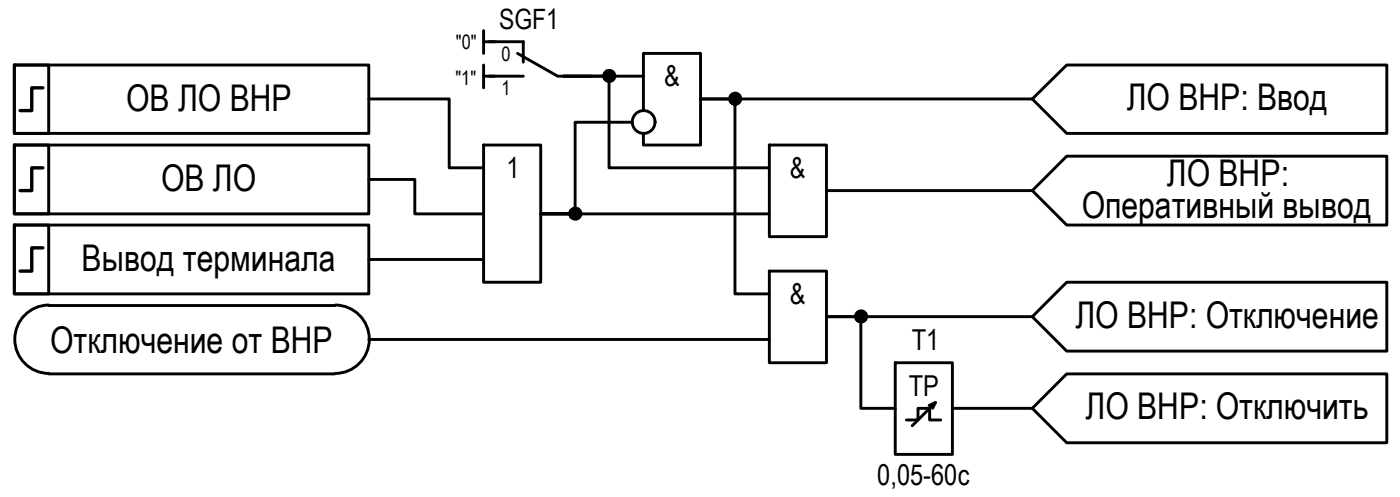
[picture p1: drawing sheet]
<svg xmlns="http://www.w3.org/2000/svg" width="122mm" height="43mm" viewBox="0 0 122 43" stroke-linecap="round" stroke-linejoin="round" font-family="sans-serif">
<!-- layer: 0 -->
<g fill="none" stroke="#000" stroke-width=".25">
<path d="M1.3 5.7h30.9v5.9h-30.9zM1.3 5.7h3v5.9h-3zM1.3 12.7h3v6h-3zM1.3 12.7h30.9v6h-30.9zM1.3 19.6h3v6.1h-3zM1.3 19.6h30.9v6.1h-30.9zM32.2 15.7h4.1v3h6M32.2 8.6h7.1v6.1h3M42.3 12.7h5v11.9h-5zM42.3 2.7v2M42.3 5.7v2M42.3 3.6h.9"/>
<path d="M42.3 6.7h.9M55.3 10.7h-5v8h-3h19.9M56.2 6.7h-6.9h3.9v8h14M56.2 9.7v-5h5v8h-5v-1.1M67.2 12.7h5v8h-5zM72.2 16.6h18M90.2 8.6l3-2.9h28v5.9h-28zM90.2 16.6l3-3h28v6h-28zM90.2 8.6h-29h3v17.1h3M4.3 26.7h25M4.3 32.6h25M4.3 26.6a2.98 2.98 0 0 0-3 3 2.98 2.98 0 0 0 3 3"/>
<path d="M29.3 26.6a2.98 2.98 0 0 1 3 3 2.98 2.98 0 0 1-3 3M32.2 29.6h35M32.2 22.7h10.1M67.2 23.7h5v8h-5zM78.3 31.7h5v8h-5zM79.2 36.7h1v-1.1h1.1v1.1h.9M81.2 35.4l.6-.3-.3 .5M81.8 35.1l-2.1 2.1M83.3 35.6h6.9M90.2 27.6l3-3h28v6.1h-28zM90.2 35.6l3-3h28v6.1h-28zM90.2 27.6h-18h3v8h3.1"/>
<circle cx="50.3" cy="18.7" r=".49"/>
<circle cx="53.3" cy="6.6" r=".49"/>
<circle cx="56.3" cy="10.7" r=".99"/>
<circle cx="64.3" cy="8.6" r=".49"/>
<circle cx="75.3" cy="27.6" r=".49"/>
</g>
<g fill="#000" stroke="#000" stroke-width=".09">
<path d="M50.1 19.1h.3zM50.2 18.2h.1zM53.2 7.2h.2zM53.2 6.1h.1zM64.2 9.1h.2zM64.2 8.2h.1zM75.1 28.2h.3zM75.2 27.1h.1z"/>
<path d="M50.1 19.1h.2zM50.2 19.1h.1z"/>
<path d="M50.2 18.2h.2zM50.1 18.2h.3z"/>
<path d="M50.1 18.2h.3zM50.1 18.2h.3z"/>
<path d="M50.1 18.2h.3zM50.1 18.2h.3z"/>
<path d="M50.1 19.1h.3zM50.1 19.1h.3z"/>
<path d="M50.1 18.2h.4zM50 18.2h.5z"/>
<path d="M50.1 19.1h.3zM50.1 19.1h.3z"/>
<path d="M50 18.2h.5zM50 18.2h.5z"/>
<path d="M50 19.1h.5zM50 19.1h.4z"/>
<path d="M50 18.2l.6 .1zM50 18.2l.6 .1z"/>
<path d="M50 19.1h.5zM50 19.1h.5z"/>
<path d="M49.9 18.3h.7zM49.9 18.3h.7z"/>
<path d="M49.9 19.1h.7zM49.9 19.1h.6z"/>
<path d="M49.9 18.3h.8zM49.9 18.3h.8z"/>
<path d="M49.9 19h.7zM49.9 19l.7 .1z"/>
<path d="M49.8 18.3l.9 .1zM49.8 18.3l.9 .1z"/>
<path d="M49.8 18.4h.9zM49.8 18.4h.9z"/>
<path d="M49.8 18.9l.9 .1zM49.8 18.9l.9 .1z"/>
<path d="M49.8 19h.9zM49.8 19h.8z"/>
<path d="M49.8 18.4l.9 .1zM49.8 18.4l.9 .1z"/>
<path d="M49.8 18.5h.9zM49.8 18.5h.9z"/>
<path d="M49.8 18.8l.9 .1zM49.8 18.8l.9 .1z"/>
<path d="M49.8 18.9h.9zM49.8 18.9h.9z"/>
<path d="M49.8 18.5h.9zM49.8 18.5h.9z"/>
<path d="M49.8 18.5l.9 .1zM49.8 18.5l.9 .1z"/>
<path d="M49.8 18.6l.9 .1v-.1zM49.8 18.6l.9 .1h-.9z"/>
<path d="M49.8 18.7h.9zM49.8 18.7h.9z"/>
<path d="M49.8 18.7l.9 .1zM49.8 18.7l.9 .1z"/>
<path d="M49.8 18.8h.9zM49.8 18.8h.9z"/>
<path d="M49.8 18.8h.9zM49.8 18.8h.9z"/>
<path d="M53.2 7.2h.1zM53.2 7.2h.1z"/>
<path d="M53.2 6.1l.2 .1zM53.2 6.2h.2z"/>
<path d="M53.2 6.2h.2zM53.1 6.2h.3z"/>
<path d="M53.1 6.2h.3zM53.1 6.2h.3z"/>
<path d="M53.1 7.1h.3zM53.1 7.1l.3 .1z"/>
<path d="M53.1 6.2h.4zM53 6.2h.5z"/>
<path d="M53.1 7.1h.3zM53.1 7.1h.3z"/>
<path d="M53 6.2l.5 .1zM53 6.2l.5 .1z"/>
<path d="M53 7.1h.5zM53 7.1h.5z"/>
<path d="M53 7.1h.5zM53 7.1h.4z"/>
<path d="M53 6.3h.6zM52.9 6.3h.7z"/>
<path d="M52.9 6.3h.7zM52.9 6.3h.7z"/>
<path d="M52.9 7h.7zM52.9 7l.6 .1z"/>
<path d="M52.9 6.3l.8 .1zM52.9 6.3l.8 .1z"/>
<path d="M52.9 7h.7zM52.9 7h.7z"/>
<path d="M52.9 6.4h.8zM52.9 6.4h.8z"/>
<path d="M52.9 6.4h.8zM52.8 6.4h.9z"/>
<path d="M52.9 6.9h.8zM52.9 6.9l.7 .1z"/>
<path d="M52.8 6.4l.9 .1zM52.8 6.4l.9 .1z"/>
<path d="M52.8 6.5h.9zM52.8 6.5h.9z"/>
<path d="M52.8 6.9h.9zM52.8 6.9h.9z"/>
<path d="M52.8 6.9h.9zM52.8 6.9h.9zM52.9 6.9h.8zM52.9 6.9h.8z"/>
<path d="M52.8 6.5l.9 .1zM52.8 6.5l.9 .1z"/>
<path d="M52.8 6.6h.9zM52.8 6.6h.9z"/>
<path d="M52.8 6.6l.9 .1zM52.8 6.6l.9 .1z"/>
<path d="M52.8 6.7h.9zM52.8 6.7h.9z"/>
<path d="M52.8 6.7h.9zM52.8 6.7h.9z"/>
<path d="M52.8 6.7l.9 .1zM52.8 6.7l.9 .1z"/>
<path d="M52.8 6.8l.9 .1v-.1zM52.8 6.8l.9 .1h-.9z"/>
<path d="M64.2 8.2h.2zM64.2 8.2h.2z"/>
<path d="M64.2 9.1h.1zM64.2 9.1h.1z"/>
<path d="M64.2 8.2h.2zM64.1 8.2h.3z"/>
<path d="M64.1 8.2h.4zM64.1 8.2h.4z"/>
<path d="M64.1 9.1h.3zM64.1 9.1h.3z"/>
<path d="M64 8.2h.5zM64 8.2h.5z"/>
<path d="M64 9.1h.5zM64 9.1h.4z"/>
<path d="M64 8.2l.5 .1zM64 8.2l.5 .1z"/>
<path d="M64 9.1h.5zM64 9.1h.5z"/>
<path d="M63.9 8.3h.7zM63.9 8.3h.7z"/>
<path d="M63.9 9.1h.6zM63.9 9.1h.6z"/>
<path d="M63.9 8.3h.7zM63.9 8.3h.7z"/>
<path d="M63.9 9h.7zM63.9 9h.7z"/>
<path d="M63.9 9h.7zM63.9 9l.6 .1z"/>
<path d="M63.9 8.3h.7zM63.9 8.3h.7z"/>
<path d="M63.9 8.3l.8 .1zM63.9 8.3l.8 .1z"/>
<path d="M63.9 9h.7zM63.9 9h.7z"/>
<path d="M63.8 8.4h.9zM63.8 8.4h.9z"/>
<path d="M63.8 8.9h.9zM63.8 8.9l.8 .1z"/>
<path d="M63.8 8.4l.9 .1zM63.8 8.4l.9 .1z"/>
<path d="M63.8 8.5h.9zM63.8 8.5h.9z"/>
<path d="M63.8 8.5l1 .1zM63.8 8.5l1 .1z"/>
<path d="M63.8 8.8l.9 .1zM63.8 8.8l.9 .1z"/>
<path d="M63.8 8.9h.9zM63.8 8.9h.9z"/>
<path d="M63.8 8.9h.9zM63.8 8.9h.9z"/>
<path d="M63.8 8.6h1zM63.8 8.6h1z"/>
<path d="M63.7 8.6h1.1zM63.7 8.6h1.1z"/>
<path d="M63.7 8.6l1.1 .1v-.1zM63.7 8.6l1.1 .1h-1.1z"/>
<path d="M63.7 8.7l1.1 .1zM63.7 8.7l1.1 .1z"/>
<path d="M63.8 8.8h1zM63.8 8.8h.9z"/>
<path d="M75.2 27.1l.2 .1zM75.2 27.1l.2 .1z"/>
<path d="M75.2 28.2h.1zM75.1 28.2h.2z"/>
<path d="M75.1 27.2h.3zM75.1 27.2h.3z"/>
<path d="M75.1 27.2h.4zM75 27.2h.5z"/>
<path d="M75.1 28.1h.3zM75.1 28.1l.3 .1z"/>
<path d="M75 27.2h.5zM75 27.2h.5z"/>
<path d="M75 28.1h.5zM75 28.1h.4z"/>
<path d="M75 27.2l.5 .1zM75 27.2l.5 .1z"/>
<path d="M75 28.1h.5zM75 28.1h.5z"/>
<path d="M75 27.3h.6zM74.9 27.3h.7z"/>
<path d="M75 28.1h.5zM75 28.1h.5z"/>
<path d="M74.9 27.3h.7zM74.9 27.3h.7z"/>
<path d="M74.9 28h.7zM74.9 28l.6 .1z"/>
<path d="M74.9 27.3l.7 .1zM74.9 27.3l.7 .1z"/>
<path d="M74.9 27.4h.8zM74.9 27.4h.8z"/>
<path d="M74.9 27.9l.7 .1zM74.9 27.9l.7 .1z"/>
<path d="M74.9 28h.7zM74.9 28h.7z"/>
<path d="M74.8 27.4h.9zM74.8 27.4h.9z"/>
<path d="M74.8 27.4l.9 .1zM74.8 27.4l.9 .1z"/>
<path d="M74.8 27.9h.9zM74.8 27.9h.9z"/>
<path d="M74.8 27.9h.9zM74.8 27.9h.8z"/>
<path d="M74.8 27.5h.9zM74.8 27.5h.9z"/>
<path d="M74.8 27.5l1 .1zM74.7 27.6h1.1z"/>
<path d="M74.8 27.8l.9 .1zM74.8 27.8l.9 .1z"/>
<path d="M74.8 27.9h.9zM74.8 27.9h.9z"/>
<path d="M74.7 27.6h1.1zM74.7 27.6h1.1z"/>
<path d="M74.7 27.6h1.1zM74.7 27.6h1.1z"/>
<path d="M74.7 27.6l1.1 .1zM74.7 27.6l1.1 .1z"/>
<path d="M74.7 27.7h1.1zM74.7 27.7h1.1z"/>
<path d="M74.7 27.7l1 .1 .1-.1zM74.7 27.7l1 .1h-.9z"/>
</g>
<path d="M42.7 3.6h3v1.8M42.7 6.7h3M45.2 4.7l3.5 2h3.1" fill="none" stroke="#000" stroke-width=".25"/>
<!-- layer: 0 -->
<path d="M3.7 7.7h-.9v2h-1M3.7 14.7h-.9v1.9h-1M3.7 21.6h-.9v2.1h-1" fill="none" stroke="#000" stroke-width=".3"/>
<g font-size="3.2">
<text x="11" y="9.7">ОВ ЛО ВНР</text>
<text x="98.5" y="9.6">ЛО ВНР: Ввод</text>
<text x="14.1" y="16.6">ОВ ЛО</text>
<text x="102" y="16.3">ЛО ВНР:</text>
<text x="7.1" y="23.6">Вывод терминала</text>
<text x="94.6" y="19">Оперативный вывод</text>
<text x="94" y="28.6">ЛО ВНР: Отключение</text>
<text x="4.4" y="30.8">Отключение от ВНР</text>
<text x="94.9" y="36.6">ЛО ВНР: Отключить</text>
</g>
<g font-size="2.5">
<text x="58.1" y="7.5">&amp;</text>
<text x="44.3" y="15.5">1</text>
<text x="69" y="15.5">&amp;</text>
<text x="69" y="26.5">&amp;</text>
<text x="79.4" y="34.5">TP</text>
<text x="79.7" y="30.6">T1</text>
<text x="76.7" y="42.4">0,05-60с</text>
</g>
<text font-size="2.4" x="43.6" y="2.5">SGF1</text>
<g font-size="1.7">
<text x="39.9" y="4.3">&quot;0&quot;</text>
<text x="43.8" y="5.3">0</text>
<text x="39.8" y="7.4">&quot;1&quot;</text>
<text x="43.8" y="8.3">1</text>
</g>
</svg>
